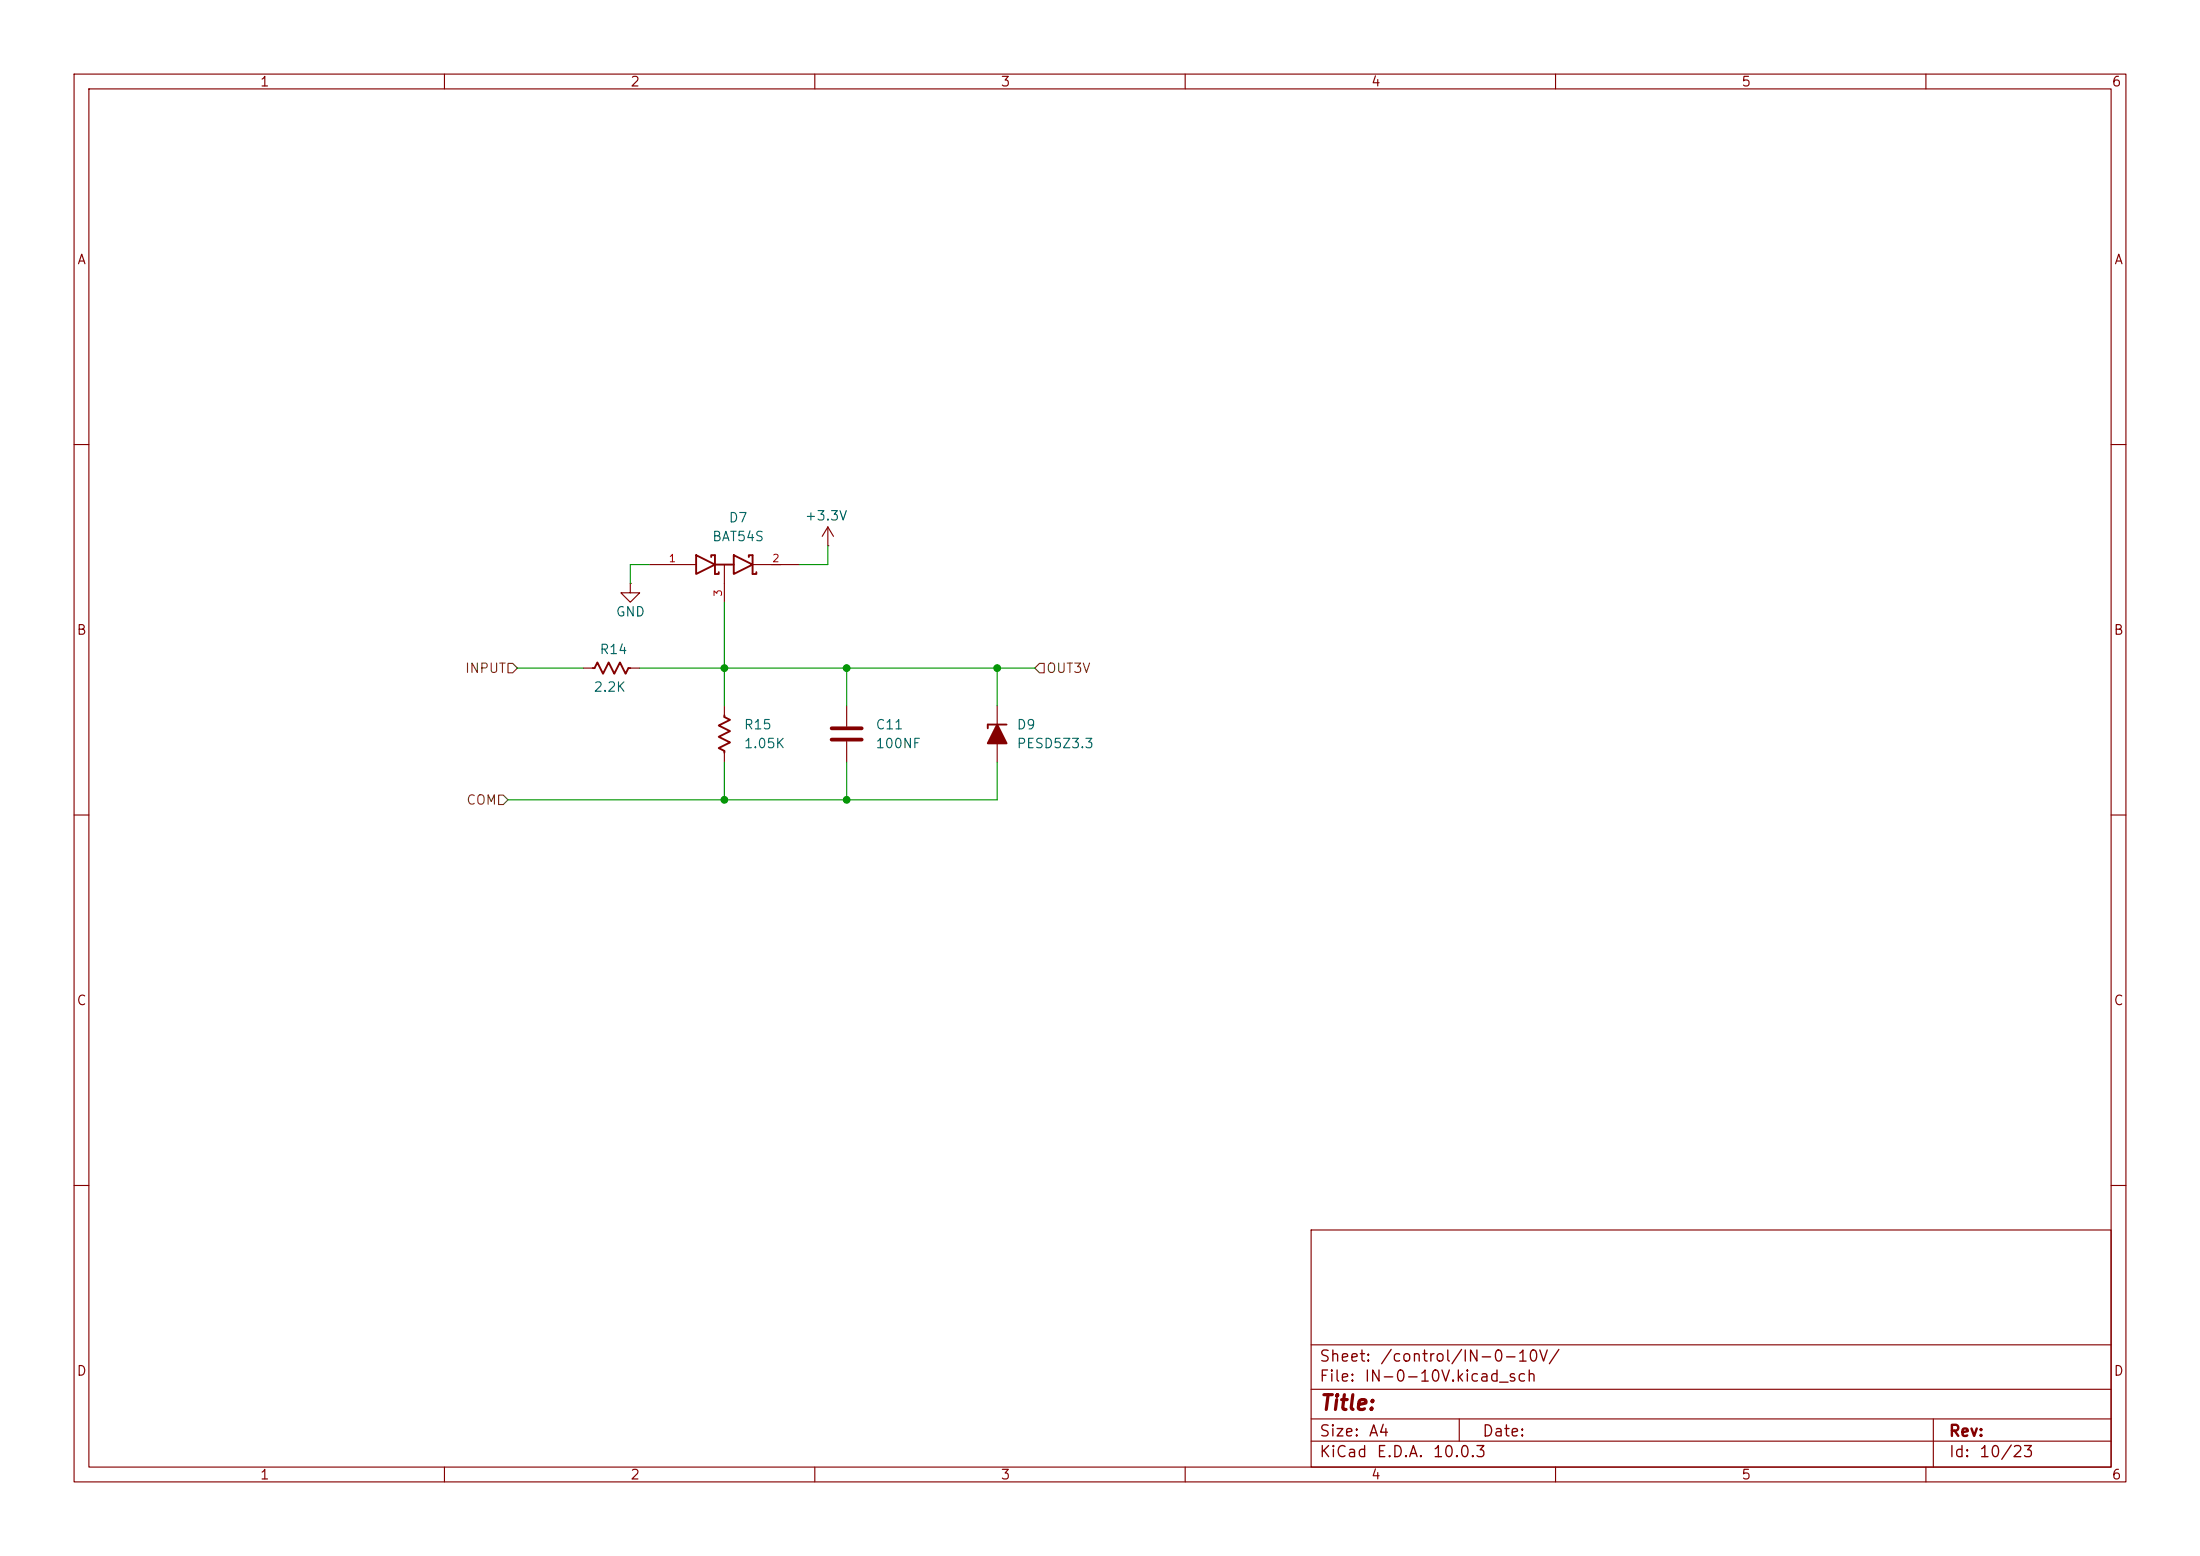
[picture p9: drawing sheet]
<svg xmlns="http://www.w3.org/2000/svg" width="297mm" height="210mm" viewBox="0 0 297 210" stroke-linecap="round" stroke-linejoin="round" font-family="sans-serif">
<g fill="none" stroke="#840000" stroke-width=".15">
<path d="M10 10h277v190h-277zM12 12h273v186h-273zM60 10v2M110 10v2M160 10v2M210 10v2M260 10v2M10 60h2M85.1 78.7v1.3h1.3l-1.3 1.3-1.3-1.3h1.3M85.1 78.7h.1M87.6 76.2h6.4M97.8 76.2v5.1"/>
<path d="M101.6 76.2h6.3M111.8 73.7h.1M111.8 71.1l-.8 1.3M111.8 71.1l.7 1.3M111.8 71.1v2.6M285 60h2M78.7 90.2h1.3M85.1 90.2h1.3M97.8 95.3v1.2M114.3 95.3v2.7M134.6 95.3v7.6M10 110h2"/>
<path d="M97.8 101.6v1.3M114.3 100.1v2.8M285 110h2M10 160h2M177 166h108v32h-108zM285 160h2M60 198v2M110 198v2M160 198v2M177 194.5h108M177 191.5h108M177 187.5h108"/>
<path d="M177 181.5h108M197 191.5v3M210 198v2M260 198v2M261 191.5v6.5"/>
</g>
<path d="M94 74.9l2.5 1.3-2.5 1.3zM96 75.2v-.3h.5v2.6h.5v-.3M96.5 76.2h2.6M99.1 74.9l2.5 1.3-2.5 1.3zM101.1 75.2v-.3h.5v2.6h.5v-.3M80 90.2h.3l.3-.8 .8 1.5 .8-1.5 .7 1.5 .8-1.5 .8 1.5 .3-.7h.3M97.8 96.5v.3l.8 .4-1.6 .7 1.6 .8-1.6 .7 1.6 .8-1.6 .8 .8 .3v.3M135.9 97.8h-2.6v.5" fill="none" stroke="#840000" stroke-width=".25"/>
<path d="M112.3 98.3h4M112.3 99.8h4" fill="none" stroke="#840000" stroke-width=".51"/>
<path d="M134.6 97.8l1.3 2.5h-2.6z" fill="#840000" stroke="#840000" stroke-width=".25"/>
<path d="M68.6 89.5h.6l.6 .7-.6 .6h-.6zM140.3 89.5h.7v1.3h-.7l-.6-.6zM67.3 107.3h.6l.7 .7-.7 .6h-.6z" fill="none" stroke="#725600" stroke-width=".15"/>
<path d="M87.6 76.2h-2.5v2.5M111.8 73.7v2.5h-3.9M69.8 90.2h8.9M86.4 90.2h53.3M97.8 81.3v14M114.3 90.2v5.1M134.6 90.2v5.1M97.8 102.9v5.1M114.3 102.9v5.1M134.6 102.9v5.1h-66" fill="none" stroke="#009600" stroke-width=".15"/>
<g fill="#009600" stroke="#009600" stroke-width=".14">
<circle cx="114.3" cy="108" r=".46"/>
<circle cx="97.8" cy="90.2" r=".46"/>
<circle cx="97.8" cy="108" r=".46"/>
<circle cx="114.3" cy="90.2" r=".46"/>
<circle cx="134.6" cy="90.2" r=".46"/>
</g>
<text font-size="2" fill="#840000" x="178" y="190.8">Title:</text>
<g font-size="1.5" fill="#840000">
<text x="178" y="184.2">Sheet:</text>
<text x="186.2" y="184.2">/control/IN-0-10V/</text>
<text x="178" y="186.9">File:</text>
<text x="184.1" y="186.9">IN-0-10V.kicad_sch</text>
<text x="178" y="197.1">KiCad</text>
<text x="178" y="194.3">Size:</text>
<text x="184.7" y="194.3">A4</text>
<text x="185.7" y="197.1">E.D.A.</text>
<text x="193.3" y="197.1">10.0.3</text>
<text x="200" y="194.3">Date:</text>
<text x="263" y="194.3">Rev:</text>
<text x="263" y="197.1">Id:</text>
<text x="267.1" y="197.1">10/23</text>
</g>
<g font-size="1.3" fill="#840000">
<text x="35" y="12">1</text>
<text x="85" y="12">2</text>
<text x="135" y="12">3</text>
<text x="185" y="12">4</text>
<text x="235" y="12">5</text>
<text x="285" y="12">6</text>
<text x="10.3" y="36">A</text>
<text x="285.3" y="36">A</text>
<text x="10.3" y="86">B</text>
<text x="285.3" y="86">B</text>
<text x="10.3" y="136">C</text>
<text x="285.3" y="136">C</text>
<text x="10.3" y="186">D</text>
<text x="285.3" y="186">D</text>
<text x="35" y="200">1</text>
<text x="85" y="200">2</text>
<text x="135" y="200">3</text>
<text x="185" y="200">4</text>
<text x="235" y="200">5</text>
<text x="285" y="200">6</text>
</g>
<g font-size="1.3" fill="#006464">
<text x="98.3" y="70.8">D7</text>
<text x="108.6" y="70.6">+3.3V</text>
<text x="96.1" y="73.4">BAT54S</text>
<text x="83.1" y="83.5">GND</text>
<text x="80.9" y="88.6">R14</text>
<text x="80" y="93.7">2.2K</text>
<text x="100.3" y="101.3">1.05K</text>
<text x="100.3" y="98.8">R15</text>
<text x="118.1" y="98.8">C11</text>
<text x="118.1" y="101.3">100NF</text>
<text x="137.2" y="98.8">D9</text>
<text x="137.2" y="101.3">PESD5Z3.3</text>
</g>
<g font-size="1.3" fill="#725600">
<text x="62.7" y="91.1">INPUT</text>
<text x="141.2" y="91.1">OUT3V</text>
<text x="62.9" y="108.9">COM</text>
</g>
<g font-size="1" fill="#a90000">
<text x="90.2" y="76.1">1</text>
<text x="104.2" y="76.1">2</text>
<text x="97.7" y="80.6" transform="rotate(-90 97.7 80.6)">3</text>
</g>
</svg>
